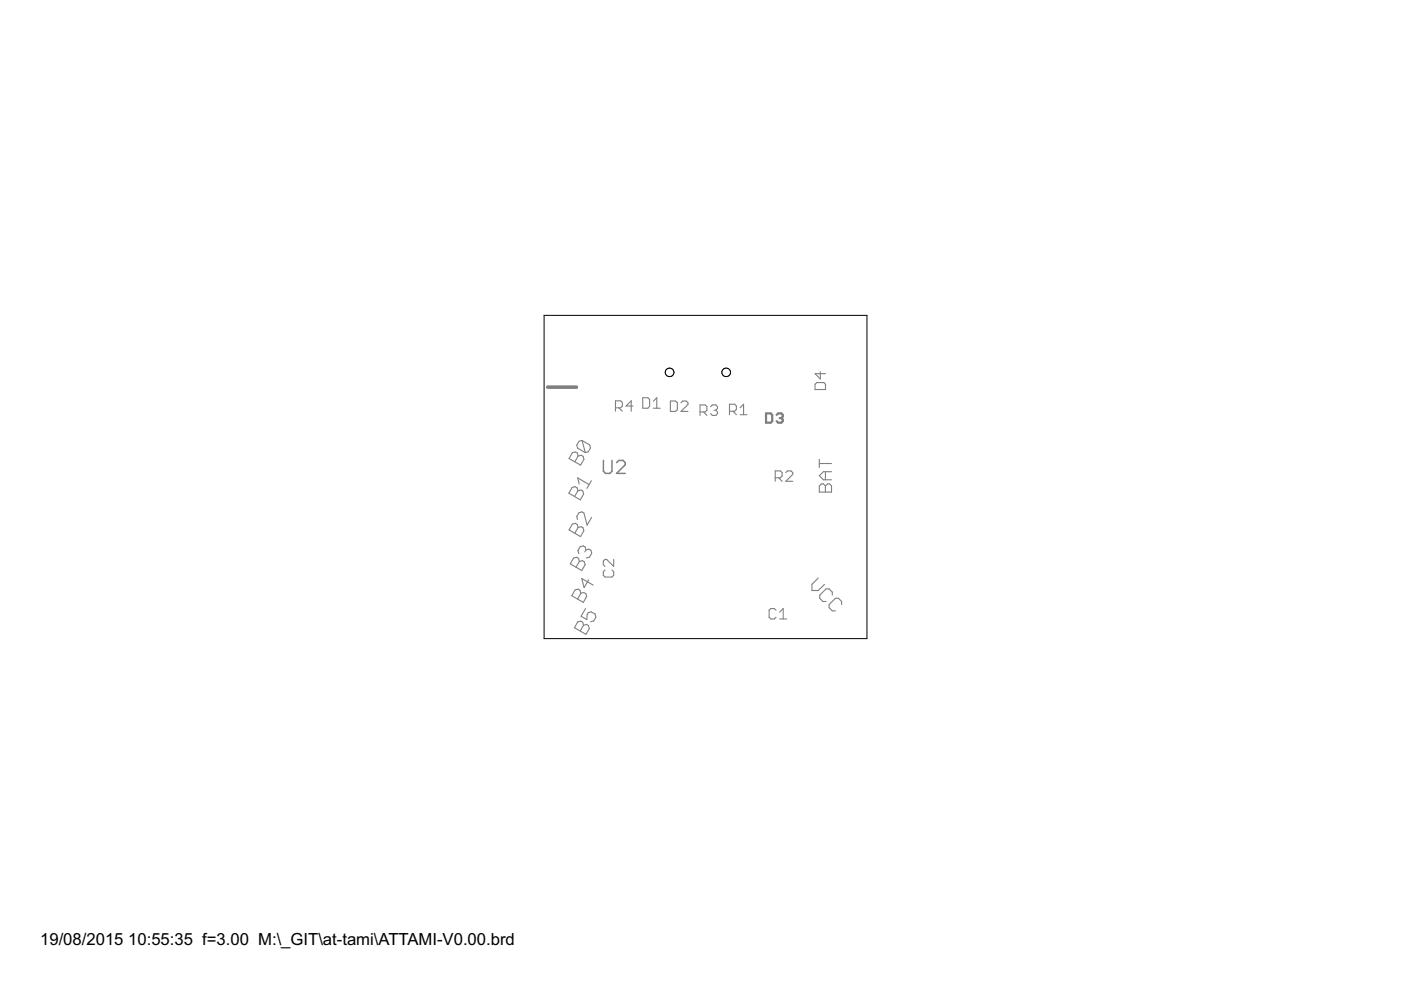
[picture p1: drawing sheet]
<svg xmlns="http://www.w3.org/2000/svg" width="297mm" height="210mm" viewBox="0 0 297 210" stroke-linecap="round" stroke-linejoin="round" font-family="sans-serif">
<g fill="none" stroke="#808080" stroke-width=".23">
<path d="M173.9 78.9v1.4l-1.1-1.1h2.2M121.3 96l.7-.2 .4 .3 .2 .6 .6-.2 .4 .3 .2 .6-.7 1.2-2.5-1.4zM122.6 96.7l-.7 1.2M123.4 93.4l-.6 .2-.5 .8 .2 .6 1.6 1M123.4 93.4l1.6 .9 .2 .7-.5 .8-.6 .2M123.4 93.4l.7 2.6M130.5 86.5h1.1l.4-.4v-.8l-.4-.3h-1.1v2.2M131.2 86.5l.8 .7M134.2 86.1h-1.5l1.1-1.1v2.2M136.3 84.3h1.1l.3 .4v1.5l-.3 .4h-1.1zM138.5 86.6h1.5M138.5 85.1l.8-.8v2.3"/>
<path d="M142.1 85h1.1l.4 .4v1.5l-.4 .3h-1.1zM144.4 85.4l.4-.4h.7l.4 .4v.4l-1.5 1.4h1.5M148.4 87.3h1.1l.4-.3v-.8l-.4-.3h-1.1v2.2M149.2 87.3l.7 .8M150.7 86.2l.3-.3h.8l.3 .3v.4l-.3 .4M151.4 87h.4M151.8 87l.3 .3v.4l-.3 .4h-.8l-.3-.4M154.7 87.2h1.1l.3-.4v-.7l-.3-.4h-1.1v2.2M155.4 87.2l.7 .7M156.9 86.4l.7-.7v2.2M156.9 87.9h1.5M172.8 81.5l.4-.4h1.5l.3 .4v1.1h-2.2z"/>
<path d="M173.7 97.4v1.7M173.7 98.3h2.6M121.3 103.4l.6-.2 .4 .2 .2 .7 .7-.2 .4 .2 .1 .7-.7 1.2-2.4-1.4zM121.3 111.1l.7-.1 .4 .2 .2 .6 .6-.1 .4 .2 .2 .6-.7 1.3-2.5-1.4zM121.6 118.3l.7-.1 .4 .2 .1 .6 .7-.1 .4 .2 .2 .6-.8 1.3-2.4-1.5zM122.5 104.1l-.7 1.2M122.6 111.8l-.7 1.3M122.8 102.6l-.3-1.3 2.4 1.4M122.8 119l-.7 1.3M124.2 116.6l-.1-.6-.4-.3-.7 .2-.5 .8 .2 .7M124.2 116.6l-.2 .4M124.2 116.6l.7-.2 .4 .3 .2 .6-.5 .8-.7 .2"/>
<path d="M125.4 101.9l-1 1.6M125.4 109.7l-.9 1.6-.7-2.5-.4-.3-.7 .2-.4 .8 .1 .7M130.1 118.6v1.5l-1.5-1.5h-.3l-.4 .4v.7l.4 .4M164.4 101.3h1.1l.3-.4v-.7l-.3-.4h-1.1v2.2M165.1 101.3l.7 .7M166.6 100.2l.4-.4h.7l.4 .4v.4l-1.5 1.4h1.5M174.1 102.6h.5l.4 .4 .5-.4h.4l.4 .4v1.3h-2.6v-1.3zM175 100v1.7M175 103v1.3M176.3 100h-1.7l-.9 .9 .9 .8h1.7M121.9 125.1l.7-.2 .4 .3 .1 .6 .7-.2 .4 .3 .2 .6-.7 1.2-2.5-1.4zM122.5 131.9l.6-.2 .4 .2 .2 .7 .7-.2 .4 .2 .1 .7-.7 1.2-2.4-1.4z"/>
<path d="M123.1 125.8l-.7 1.2M123.7 132.6l-.7 1.2M124.1 129l-.9 1.7 1.2 .7 .1-1.1 .2-.4 .6-.2 .9 .5 .1 .7-.4 .8-.7 .1M124.8 123l-1 1.6-.5-1.9 2.5 1.4M128.3 120.9l-.4 .3v.8l.4 .3h1.5l.3-.3v-.8l-.3-.3M164.5 129.4l-.3-.4h-.8l-.3 .4v1.5l.3 .3h.8l.3-.3M165.3 131.2h1.5M165.3 129.8l.8-.8v2.2M173.5 122.6l-1.4 1.3v1.3h1.4l1.3-1.3M176.5 126.2v-.7l-.7-.6h-.7l-1.3 1.3v.7l.7 .6h.6M178.4 128.2v-.7l-.6-.6h-.7l-1.3 1.3v.6l.6 .7h.7"/>
</g>
<path d="M116.1 82.1h6.1" fill="none" stroke="#808080" stroke-width=".76"/>
<path d="M162.4 87.7h1l.3 .3v1.3l-.3 .3h-1zM164.7 88l.3-.3h.7l.3 .3v.3l-.3 .3M165.3 88.6h.4M165.7 88.6l.3 .4v.3l-.3 .3h-.7l-.3-.3" fill="none" stroke="#808080" stroke-width=".47"/>
<path d="M127.9 97.6v2.3l.5 .5h.9l.5-.5v-2.3M130.7 98.1l.5-.5h.9l.5 .5v.4l-1.9 1.9h1.9" fill="none" stroke="#808080" stroke-width=".32"/>
<g fill="none" stroke="#000" stroke-width=".21">
<path d="M115.4 66.9h68.4v68.5h-68.4z"/>
<circle cx="154" cy="78.9" r=".9"/>
</g>
<circle cx="154" cy="78.9" r=".9" fill="#fff" stroke="#000" stroke-width=".21"/>
<circle cx="142" cy="78.9" r=".9" fill="none" stroke="#000" stroke-width=".21"/>
<circle cx="142" cy="78.9" r=".9" fill="#fff" stroke="#000" stroke-width=".21"/>
<g font-size="4">
<text x="8.5" y="200.4">19/08/2015</text>
<text x="27.2" y="200.4">10:55:35 f=3.00 M:\_GIT\at-tami\ATTAMI-V0.00.brd</text>
</g>
</svg>
